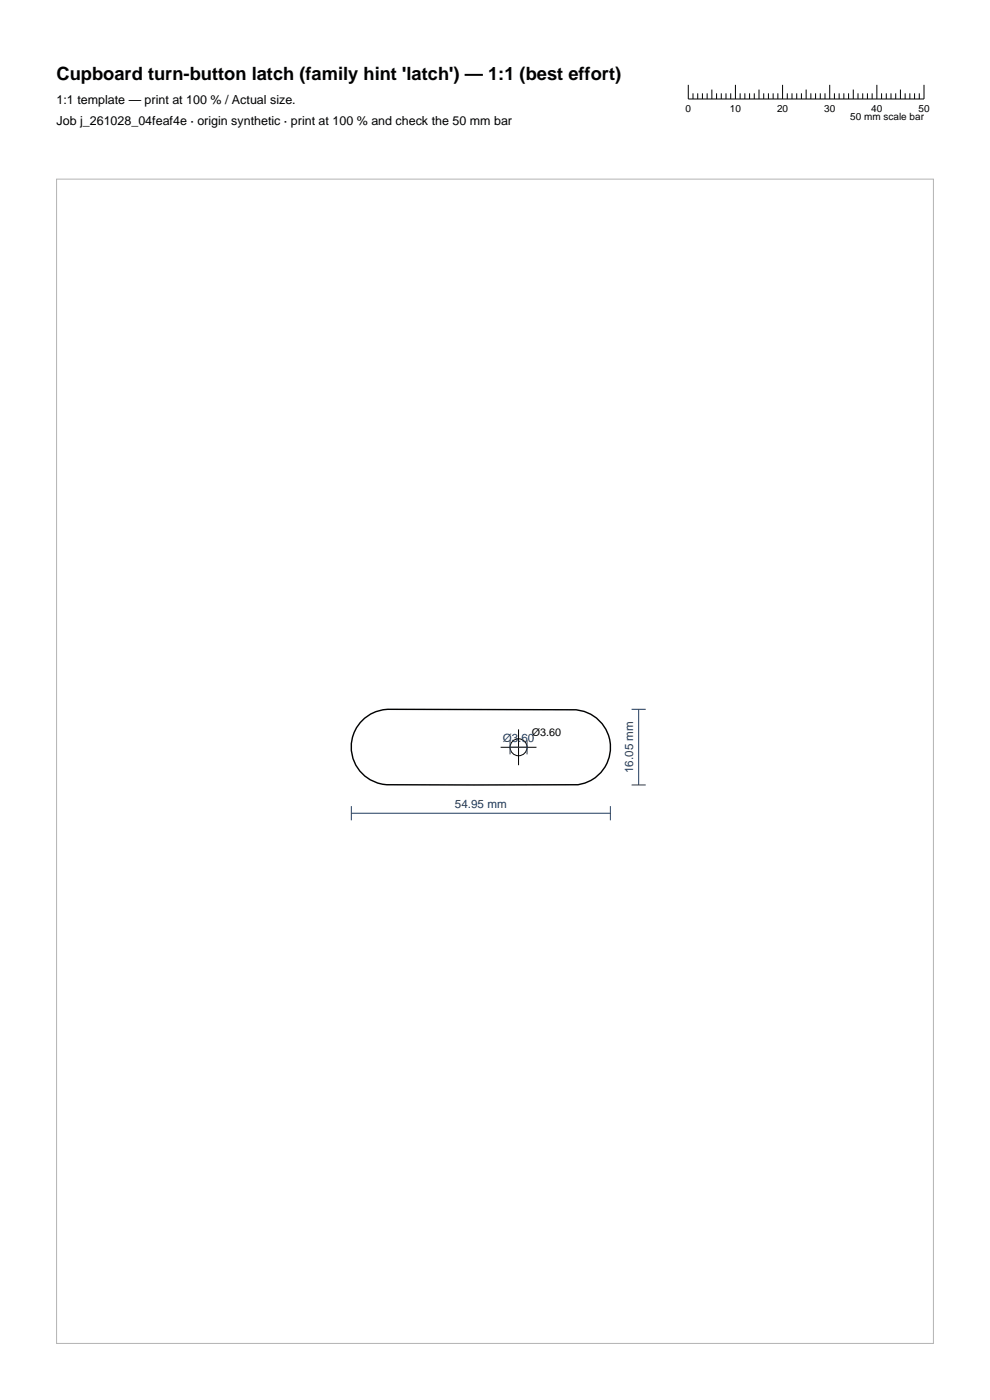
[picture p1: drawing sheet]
<svg xmlns="http://www.w3.org/2000/svg" width="210mm" height="297mm" viewBox="0 0 210 297" stroke-linecap="round" stroke-linejoin="round" font-family="sans-serif">
<g fill="none" stroke="#000" stroke-width=".21">
<path d="M146 18v3h50v-3M147 19.8v1.2M148 19.8v1.2M149 19.8v1.2M150 19.8v1.2M151 19v2M152 19.8v1.2M153 19.8v1.2M154 19.8v1.2M155 19.8v1.2M156 18v3M157 19.8v1.2"/>
<path d="M158 19.8v1.2M159 19.8v1.2M160 19.8v1.2M161 19v2M162 19.8v1.2M163 19.8v1.2M164 19.8v1.2M165 19.8v1.2M166 18v3M167 19.8v1.2M168 19.8v1.2M169 19.8v1.2"/>
<path d="M170 19.8v1.2M171 19v2M172 19.8v1.2M173 19.8v1.2M174 19.8v1.2M175 19.8v1.2M176 18v3M177 19.8v1.2M178 19.8v1.2M179 19.8v1.2M180 19.8v1.2M181 19v2"/>
<path d="M182 19.8v1.2M183 19.8v1.2M184 19.8v1.2M185 19.8v1.2M186 18v3M187 19.8v1.2M188 19.8v1.2M189 19.8v1.2M190 19.8v1.2M191 19v2M192 19.8v1.2M193 19.8v1.2"/>
<path d="M194 19.8v1.2M195 19.8v1.2M106.2 158.5h7.6M110 154.7v7.6"/>
<circle cx="110" cy="158.5" r="1.8"/>
</g>
<path d="M77.3 152.4a8.1 8.1 0 0 1 4.9-1.9l40 .1a8 8 0 0 1 7.3 7.7 8 8 0 0 1-6.9 8.2h-40.6a8 8 0 0 1-7.1-5.5 8 8 0 0 1 2.4-8.6z" fill="none" stroke="#000" stroke-width=".3"/>
<path d="M108.2 158.5h3.6M108.2 157v3M111.8 157v3M134 150.5h3M135.5 150.5v16M74.5 172.5h55M74.5 171v3M129.5 171v3M134 166.5h3" fill="none" stroke="#1f3b5e" stroke-width=".21"/>
<path d="M12 38h186v247h-186z" fill="none" stroke="#b3b3b3" stroke-width=".21"/>
<text font-size="3.9" x="12" y="17">Cupboard turn-button latch (family hint 'latch') — 1:1 (best effort)</text>
<g font-size="2.6">
<text x="12" y="22">1:1 template — print at 100 % / Actual size.</text>
<text x="12" y="26.5">Job j_261028_04feaf4e · origin synthetic · print at 100 % and check the 50 mm bar</text>
</g>
<g font-size="2.5" fill="#1f3b5e">
<text x="106.6" y="157.3">Ø3.60</text>
<text x="134.3" y="164" transform="rotate(-90 134.3 164)">16.05 mm</text>
<text x="96.5" y="171.3">54.95 mm</text>
</g>
<text font-size="2.3" x="112.8" y="156.2">Ø3.60</text>
<g font-size="2.1">
<text x="145.4" y="23.8">0</text>
<text x="154.8" y="23.8">10</text>
<text x="164.8" y="23.8">20</text>
<text x="174.8" y="23.8">30</text>
<text x="184.8" y="23.8">40</text>
<text x="194.8" y="23.8">50</text>
<text x="180.4" y="25.5">50 mm scale bar</text>
</g>
</svg>
